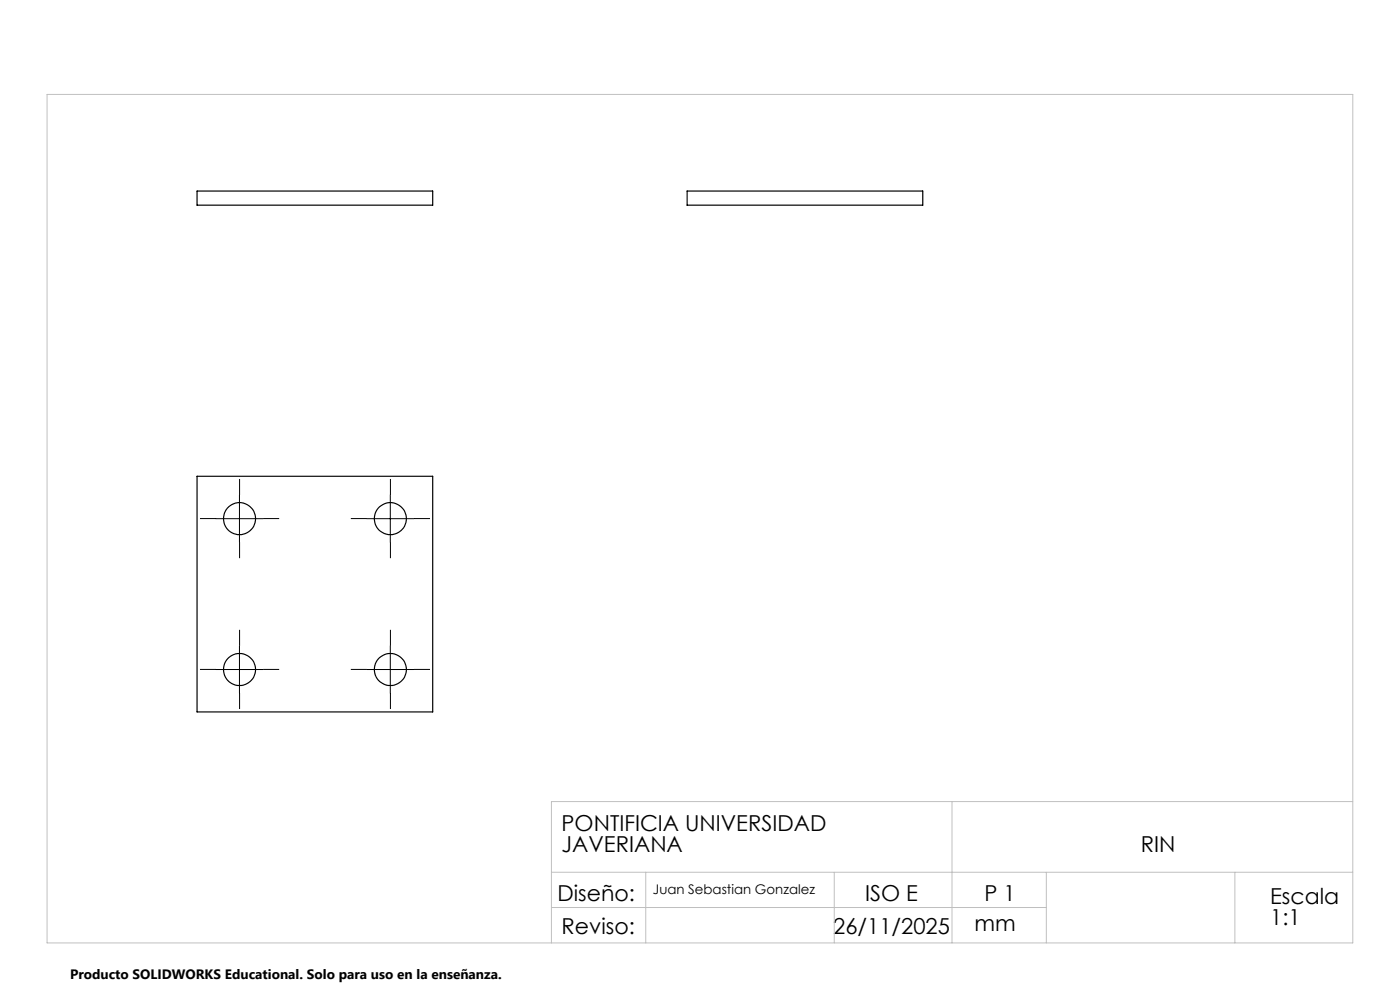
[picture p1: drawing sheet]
<svg xmlns="http://www.w3.org/2000/svg" width="297mm" height="210mm" viewBox="0 0 297 210" stroke-linecap="round" stroke-linejoin="round" font-family="sans-serif">
<g fill="none" stroke="#000" stroke-width=".25">
<path d="M41.8 40.5h50v3h-50zM145.8 40.5h50v3h-50zM41.8 101h50v50h-50z"/>
<circle cx="50.8" cy="110" r="3.4"/>
<circle cx="82.8" cy="110" r="3.4"/>
<circle cx="50.8" cy="142" r="3.4"/>
<circle cx="82.8" cy="142" r="3.4"/>
</g>
<g fill="none" stroke="#000" stroke-width=".21" stroke-dasharray="15.2 1.3 1.3 1.3" stroke-linecap="butt">
<path d="M45.8 110h-3.4M50.8 105v-3.4M50.8 115v3.4M55.8 110h3.4M77.8 110h-3.4M82.8 105v-3.4M82.8 115v3.4M87.8 110h3.4M50.8 137v-3.4M82.8 137v-3.4M45.8 142h-3.4M50.8 147v3.4"/>
<path d="M55.8 142h3.4M77.8 142h-3.4M82.8 147v3.4M87.8 142h3.4"/>
</g>
<path d="M45.8 110h10M50.8 105v10M77.8 110h10M82.8 105v10M50.8 137v10M82.8 137v10M45.8 142h10M77.8 142h10" fill="none" stroke="#000" stroke-width=".21"/>
<path d="M10 20h277v180h-277zM202 170v30M287 170h-170v30M117 185h170M117 192.5h105M137 185v15M177 185v15M222 185v15M262 185v15" fill="none" stroke="#c0c0c0" stroke-width=".21"/>
<g font-size="4.7">
<text x="119.1" y="176.3">PONTIFICIA UNIVERSIDAD</text>
<text x="119.1" y="180.8">JAVERIANA</text>
<text x="242" y="180.8">RIN</text>
<text x="118.3" y="191.1">Diseño:</text>
<text x="183.5" y="191.1">ISO E</text>
<text x="208.9" y="191.1">P 1</text>
<text x="269.5" y="191.8">Escala</text>
<text x="206.8" y="197.4">mm</text>
<text x="269.5" y="196.3">1:1</text>
<text x="119.1" y="198.2">Reviso:</text>
<text x="176.8" y="198.2">26/11/2025</text>
</g>
<text font-size="2.9" x="14.9" y="207.6">Producto SOLIDWORKS Educational. Solo para uso en la enseñanza.</text>
<text font-size="2.8" x="138.5" y="189.7">Juan Sebastian Gonzalez</text>
</svg>
